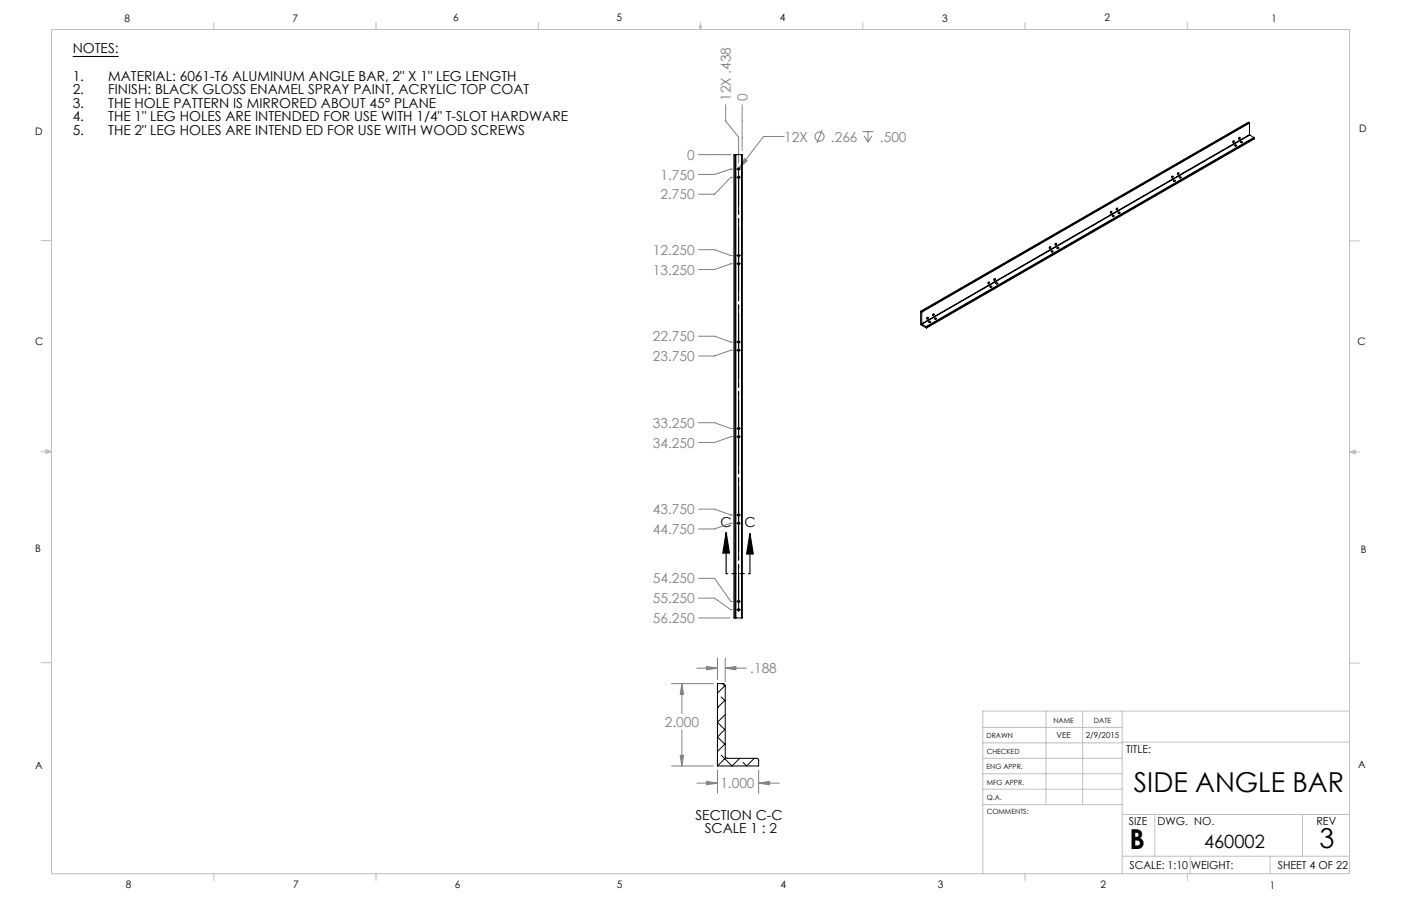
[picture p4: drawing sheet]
<svg xmlns="http://www.w3.org/2000/svg" width="432mm" height="279mm" viewBox="0 0 432 279" stroke-linecap="round" stroke-linejoin="round" font-family="sans-serif">
<g fill="none" stroke="#808080" stroke-width=".31">
<path d="M223.7 32.3v5l3.9 5v8M228.7 32.3v14.1M215.3 47.7h9.9M225.8 52.1l-5.6 1.7h-4.9M225.8 54.7h-.6l-5 5.2h-4.9M229.4 48.9l.9 .7-2.5 2.3zM241.7 42.1h-6.4l-7.5 9.8M253.4 40.1l-1.6 4M265.9 40.6h3.2M266.3 41.9l1.2 1.9M267.5 40.6v3.2M268.7 41.9l-1.2 1.9"/>
<path d="M215.3 77h4.9l5 1.8h.6M225.8 81.4h-.6l-5 1.7h-4.9M215.3 103.7h4.9l5 1.8h.6M225.8 108h-.6l-5 1.8h-4.9M215.3 130.4h4.9l5 1.8h.6M225.8 134.7h-.6l-5 1.8h-4.9M215.3 157h4.9l5 1.8h.6M215.3 178.4h4.9l5 7.1h.6M225.8 161.4h-.6l-5 1.7h-4.9M215.3 184.5h4.9l5 3.5h.6M215.3 190.6h9.6M207 210.8h12.9"/>
<path d="M210.1 210.8l.6 3.3h-1zM210.1 210.8v9.2M214.8 206.1h6.3M217.8 205.5l3.3 .6-3.3 .5zM221.1 202.9v6.6M223.5 206.1l3.3-.6v1.1zM223.5 202.9v7.3M223.5 206.1h6.5M207 236.2h12.9M209.7 232.9h1l-.6 3.3zM210.1 225.1v11.1M221.1 237.5v7.2"/>
<path d="M233.8 237.5v7.2M214.8 241.5h6.3M217.8 241l3.3 .5-3.3 .5zM233.8 241.5l3.3-.5v1zM233.8 241.5h6.4"/>
<circle cx="252.6" cy="42.1" r="1.42"/>
</g>
<g fill="none" stroke="#000" stroke-width=".31">
<path d="M22.4 17.4h14.2M227 54.7h.1M227 52.1h.1M227.4 54.7h.5M227.4 52.1h.5M227.6 51.5v.1M227.6 51.9v.5M227.6 54.1v.1M227.6 54.4v.5M228.1 54.7h.1M228.1 52.1h.1M227 78.8h.1"/>
<path d="M227.4 78.8h.5M227.6 78.6v.5M228.1 78.8h.1M227 81.4h.1M227.4 81.4h.5M227.6 81.1v.5M228.1 81.4h.1M227 108h.1M227 105.5h.1M227.4 108h.5M227.4 105.5h.5M227.6 105.2v.5"/>
<path d="M227.6 107.8v.5M228.1 108h.1M228.1 105.5h.1M227 134.7h.1M227 132.2h.1M227.4 134.7h.5M227.4 132.2h.5M227.6 131.9v.5M227.6 134.4v.5M228.1 134.7h.1M228.1 132.2h.1M227 158.8h.1"/>
<path d="M227.4 158.8h.5M227.6 158.6v.5M228.1 158.8h.1M227 161.4h.1M227.4 161.4h.5M227.6 161.1v.5M228.1 161.4h.1M227 188h.1M227 185.5h.1M227.4 188h.5M227.4 185.5h.5M227.6 185.2v.5"/>
<path d="M227.6 186v.1M227.6 187.8v.5M227.6 188.5v.1M228.1 188h.1M228.1 185.5h.1"/>
</g>
<path d="M223.8 164.2l1 6.4h-2zM223.8 164.2v12.7M231.1 164.5l1.1 6.4h-2.1zM231.1 164.5v12.4" fill="none" stroke="#000" stroke-width=".35"/>
<path d="M227.6 55.2v25.6M227.6 52.6v25.7M227.6 79.3v25.7M227.6 81.8v25.7M227.6 108.5v25.7M227.6 106v25.6M227.6 135.2v25.6M227.6 132.6v25.7M227.6 159.3v25.7M227.6 161.8v25.7" fill="none" stroke="#000" stroke-width=".31" stroke-dasharray="15.2 1.3 1.3 1.3" stroke-dashoffset="4.3"/>
<path d="M231.2 176.9h-7.4" fill="none" stroke="#000" stroke-width=".35" stroke-dasharray="6.3 1.3 1.3 1.3 1.3 1.3" stroke-dashoffset="5.9"/>
<g fill="none" stroke="#c0c0c0" stroke-width=".31">
<path d="M15.9 9.1h400v260.4h-400zM65.9 6.9v2.2M115.9 6.9v2.2M165.9 6.9v2.2M215.6 8h.6l-.3 1.1zM215.7 8l.2 1.1M215.9 6.9v2.2M216 8l-.1 1.1M265.9 6.9v2.2M315.9 6.9v2.2M365.9 6.9v2.2M12.7 74.2h3.2"/>
<path d="M415.9 74.3h3.2M12.7 139.3h3.2M14.2 139.1l1.7 .2M14.2 138.7l1.7 .6-1.7 .5zM15.9 139.3l-1.7 .3M415.9 139.4h3.2M415.9 139.4l1.8-.6v1.2zM415.9 139.4l1.8 .3M417.7 139.2l-1.8 .2M12.7 204.4h3.2M322.4 219.3v28.8M333.7 219.3v28.8"/>
<path d="M345.9 219.3v50.2M415.9 204.5h3.2M415.9 219.3h-113v50.2M302.9 233.9h43M302.9 229.1h43M302.9 224.3h43M302.9 238.6h43M345.9 228.9h70M302.9 248.1h43M302.9 243.4h43M345.9 251.2h70M355.9 251.2v12.9"/>
<path d="M401.4 251.2v12.9M65.9 269.5v2.1M115.9 269.5v2.1M315.9 269.5v2.1M345.9 264.1h70M365.9 269.5v2.1M366.8 264.1v5.4M391.5 264.1v5.4"/>
</g>
<path d="M231.1 164.5l1.1 6.4h-2.1zM223.8 164.2l1 6.4h-2z" fill="#000"/>
<path d="M229.4 48.9l-1.6 3 2.5-2.3zM210.1 210.8l.6 3.3h-1zM209.7 232.9h1l-.6 3.3zM217.8 241l3.3 .5-3.3 .5zM233.8 241.5l3.3-.5v1zM223.5 206.1l3.3-.6v1.1zM217.8 205.5l3.3 .6-3.3 .5z" fill="#808080"/>
<g fill="none" stroke="#000" stroke-width=".31">
<path d="M385 37.8l.1 .2M385 37.8l-101 58.3M385 37.8l-.2-.1-101.1 58.3M385.1 38l-101 58.3M385.1 38v3.5M226.6 47.7h.1M226.6 47.7h-.4v142.9h.4M226.6 47.7v142.9M226.7 47.7h.1M226.7 47.7v142.9M226.8 47.7h1.8M226.8 47.7v142.9"/>
<path d="M228.6 47.7v142.9M361.1 54.5h.1M361.2 54.4l.2-.1a.26 .26 0 0 1 .1 .4 .26 .26 0 0 1-.4 0zM361.6 55.7l.5-.1 .2 .2-.4 .2zM361.9 56h.1M362.9 53.4v.1M363.4 54.7l.5-.2 .2 .3-.5 .1zM363.7 54.9h.1M380 43.6l.4-.1-.2 .5h-.3zM380 43.6h.1M380.5 44.8a.32 .32 0 0 1 .5-.2 .32 .32 0 0 1 0 .5 .32 .32 0 0 1-.5-.2zM380.8 45h.1"/>
<path d="M381.8 42.5v.1M382.3 43.7a.33 .33 0 0 1 .5-.1 .33 .33 0 0 1 0 .5 .33 .33 0 0 1-.5-.2zM382.6 44h.1M385.1 41.5l.1 .2M385.1 41.5l-101 58.3M385.2 41.7l-101 58.3M385.2 41.7l1.3 .7M386.5 42.4l.1 .1M386.5 42.4l-101.1 58.3M386.6 42.5l-101.1 58.4M386.6 42.5v.4l-101.1 58.3M323.4 76.2v.1"/>
<path d="M323.5 76.2l.3-.1v.2l-.4 .4zM324 77.4l.3-.1 .3 .3-.4 .1zM324.2 77.7h.1M325.2 75.2h.1M325.8 76.4l.4-.1 .2 .3-.5 .1zM326 76.7h.1M342.3 65.3v.1M342.9 66.5l.6 .1-.5 .2zM343.1 66.8h.1M344.1 64.3l.3-.2-.1 .6h-.2zM344.1 64.3h.1M344.6 65.5a.33 .33 0 0 1 .5-.2 .33 .33 0 0 1 0 .5 .33 .33 0 0 1-.5-.1z"/>
<path d="M344.9 65.8h.1M283.7 96v4.1l1.8 1.1M283.7 96l.3 .1M284 96.1l.1 .2M284.1 99.8l.1 .2M284.1 96.3v3.5M284.2 100l1.2 .7M285.7 98h.1M286.2 99.2l.4-.1 .3 .2-.4 .2zM286.5 99.5h.1M287.5 97h.1M288 98.1a.33 .33 0 0 1 .5-.1 .33 .33 0 0 1 0 .5 .33 .33 0 0 1-.5-.1z"/>
<path d="M288.3 98.5h.1M304.6 87.1v.1M304.6 87l.4 .1-.4 .5zM305.1 88.3a.32 .32 0 0 1 .5-.2 .32 .32 0 0 1 0 .6 .32 .32 0 0 1-.5-.2zM305.4 88.6h.1M306.4 86.1l.2-.2 .2 .2-.3 .4-.2-.1zM306.4 86.1h.1M306.9 87.3l.4-.1 .3 .2-.4 .2zM307.2 87.6h.1M285.4 100.7l.1 .2M285.5 100.9v.3M226.6 190.6h.1"/>
<path d="M226.7 190.6h.1M226.8 190.6h1.8M221.1 218.3h.1M221.1 210.8h1.9l.5 .7 .1 22.1 .6 .3h9.1l.5 .5v1.8h-12.7zM222.2 214.9l1.3 1.2M222.7 210.8l.8 .9M223.5 211.4l-2.4 2.4M223.5 215.9l-2.4 2.4M222.2 232.9l3.4 3.3 2.4-2.3M223.5 220.4l-2.4 2.3 2.3 2.3M223.5 224.9l-2.4 2.4 2.4 2.3M223.5 229.3l-2.4 2.4"/>
<path d="M223.7 233.6l-2.6 2.6M232.2 233.9l.1 .1M232.5 233.9l-2.4 2.3-1.1-1.1"/>
<circle cx="227.6" cy="52.1" r=".33"/>
<circle cx="227.6" cy="54.7" r=".33"/>
<circle cx="363.1" cy="53.6" r=".29"/>
<circle cx="382" cy="42.7" r=".29"/>
<circle cx="227.6" cy="78.8" r=".33"/>
<circle cx="325.4" cy="75.4" r=".29"/>
<circle cx="342.5" cy="65.5" r=".29"/>
<circle cx="227.6" cy="81.3" r=".33"/>
<circle cx="285.9" cy="98.2" r=".29"/>
<circle cx="287.7" cy="97.1" r=".29"/>
<circle cx="227.6" cy="108" r=".33"/>
<circle cx="227.6" cy="105.5" r=".33"/>
<circle cx="227.6" cy="132.1" r=".33"/>
<circle cx="227.6" cy="134.7" r=".33"/>
<circle cx="227.6" cy="158.8" r=".33"/>
<circle cx="227.6" cy="161.4" r=".33"/>
<circle cx="227.6" cy="185.5" r=".33"/>
<circle cx="227.6" cy="188" r=".33"/>
</g>
<g font-size="8.5">
<text x="349.5" y="244.1">SIDE ANGLE BAR</text>
<text x="348.1" y="261.8">B</text>
<text x="406.7" y="261.6">3</text>
</g>
<text font-size="5.6" x="371.1" y="261.7">460002</text>
<g font-size="4.2">
<text x="22.4" y="16.5">NOTES:</text>
<text x="22.4" y="24.8">1.</text>
<text x="22.4" y="29">2.</text>
<text x="33.3" y="24.8">MATERIAL: 6061-T6 ALUMINUM ANGLE BAR, 2&quot; X 1&quot; LEG LENGTH</text>
<text x="33.3" y="29">FINISH: BLACK GLOSS ENAMEL SPRAY PAINT, ACRYLIC TOP COAT</text>
<text x="22.4" y="33.2">3.</text>
<text x="33.3" y="33.2">THE HOLE PATTERN IS MIRRORED ABOUT 45° PLANE</text>
<text x="22.4" y="37.4">4.</text>
<text x="22.4" y="41.5">5.</text>
<text x="33.3" y="37.4">THE 1&quot; LEG HOLES ARE INTENDED FOR USE WITH 1/4&quot; T-SLOT HARDWARE</text>
<text x="33.3" y="41.5">THE 2&quot; LEG HOLES ARE INTEND ED FOR USE WITH WOOD SCREWS</text>
<text x="222.1" y="162.4">C</text>
<text x="229.4" y="162.4">C</text>
<text x="214.4" y="252.8">SECTION C-C</text>
<text x="217.2" y="256.9">SCALE 1 : 2</text>
</g>
<g font-size="4.2" fill="#808080">
<text x="225.3" y="31.1" transform="rotate(-90 225.3 31.1)">12X .438</text>
<text x="230.4" y="31.1" transform="rotate(-90 230.4 31.1)">0</text>
<text x="241.7" y="43.6">12X</text>
<text x="256.1" y="43.6">.266</text>
<text x="271.2" y="43.6">.500</text>
<text x="211.8" y="49.3">0</text>
<text x="203.5" y="55.4">1.750</text>
<text x="203.5" y="61.5">2.750</text>
<text x="201.2" y="78.6">12.250</text>
<text x="201.2" y="84.7">13.250</text>
<text x="201.2" y="105.3">22.750</text>
<text x="201.2" y="111.4">23.750</text>
<text x="201.2" y="131.9">33.250</text>
<text x="201.2" y="138.1">34.250</text>
<text x="201.2" y="158.6">43.750</text>
<text x="201.2" y="164.7">44.750</text>
<text x="201.2" y="179.9">54.250</text>
<text x="201.2" y="186">55.250</text>
<text x="201.2" y="192.1">56.250</text>
<text x="231.2" y="207.6">.188</text>
<text x="204.9" y="224.1">2.000</text>
<text x="222" y="243.1">1.000</text>
</g>
<g font-size="3.4">
<text x="347.1" y="232.3">TITLE:</text>
<text x="347.9" y="254.3">SIZE</text>
<text x="356.7" y="254.4">DWG. NO.</text>
<text x="405.7" y="254.5">REV</text>
<text x="348.1" y="267.9">SCALE: 1:10</text>
<text x="367" y="268">WEIGHT:</text>
<text x="393.8" y="267.9">SHEET 4 OF 22</text>
</g>
<g font-size="3.2">
<text x="38.3" y="6.7">8</text>
<text x="90.2" y="6.7">7</text>
<text x="139.7" y="6.5">6</text>
<text x="190" y="6.5">5</text>
<text x="240.4" y="6.5">4</text>
<text x="290.4" y="6.7">3</text>
<text x="340.4" y="6.5">2</text>
<text x="391.9" y="6.7">1</text>
<text x="10.9" y="41.6">D</text>
<text x="418.9" y="40.7">D</text>
<text x="10.9" y="106.3">C</text>
<text x="418.4" y="106.4">C</text>
<text x="10.8" y="170.2">B</text>
<text x="419.4" y="170.6">B</text>
<text x="10.8" y="237.2">A</text>
<text x="418.6" y="236.8">A</text>
<text x="38.8" y="273.8">8</text>
<text x="90.4" y="273.8">7</text>
<text x="140.2" y="273.8">6</text>
<text x="190.1" y="273.9">5</text>
<text x="240.5" y="273.8">4</text>
<text x="289" y="273.9">3</text>
<text x="339.1" y="273.8">2</text>
<text x="391.4" y="274.1">1</text>
</g>
<g font-size="2.5">
<text x="325.6" y="227.6">VEE</text>
<text x="334.6" y="227.7">2/9/2015</text>
</g>
<g font-size="2.2">
<text x="304.1" y="227.7">DRAWN</text>
<text x="324.7" y="222.9">NAME</text>
<text x="337.2" y="222.9">DATE</text>
<text x="304.1" y="232.6">CHECKED</text>
<text x="304" y="237.2">ENG APPR.</text>
<text x="304.2" y="241.9">MFG APPR.</text>
<text x="304.1" y="246.7">Q.A.</text>
<text x="304.1" y="250.9">COMMENTS:</text>
</g>
</svg>
